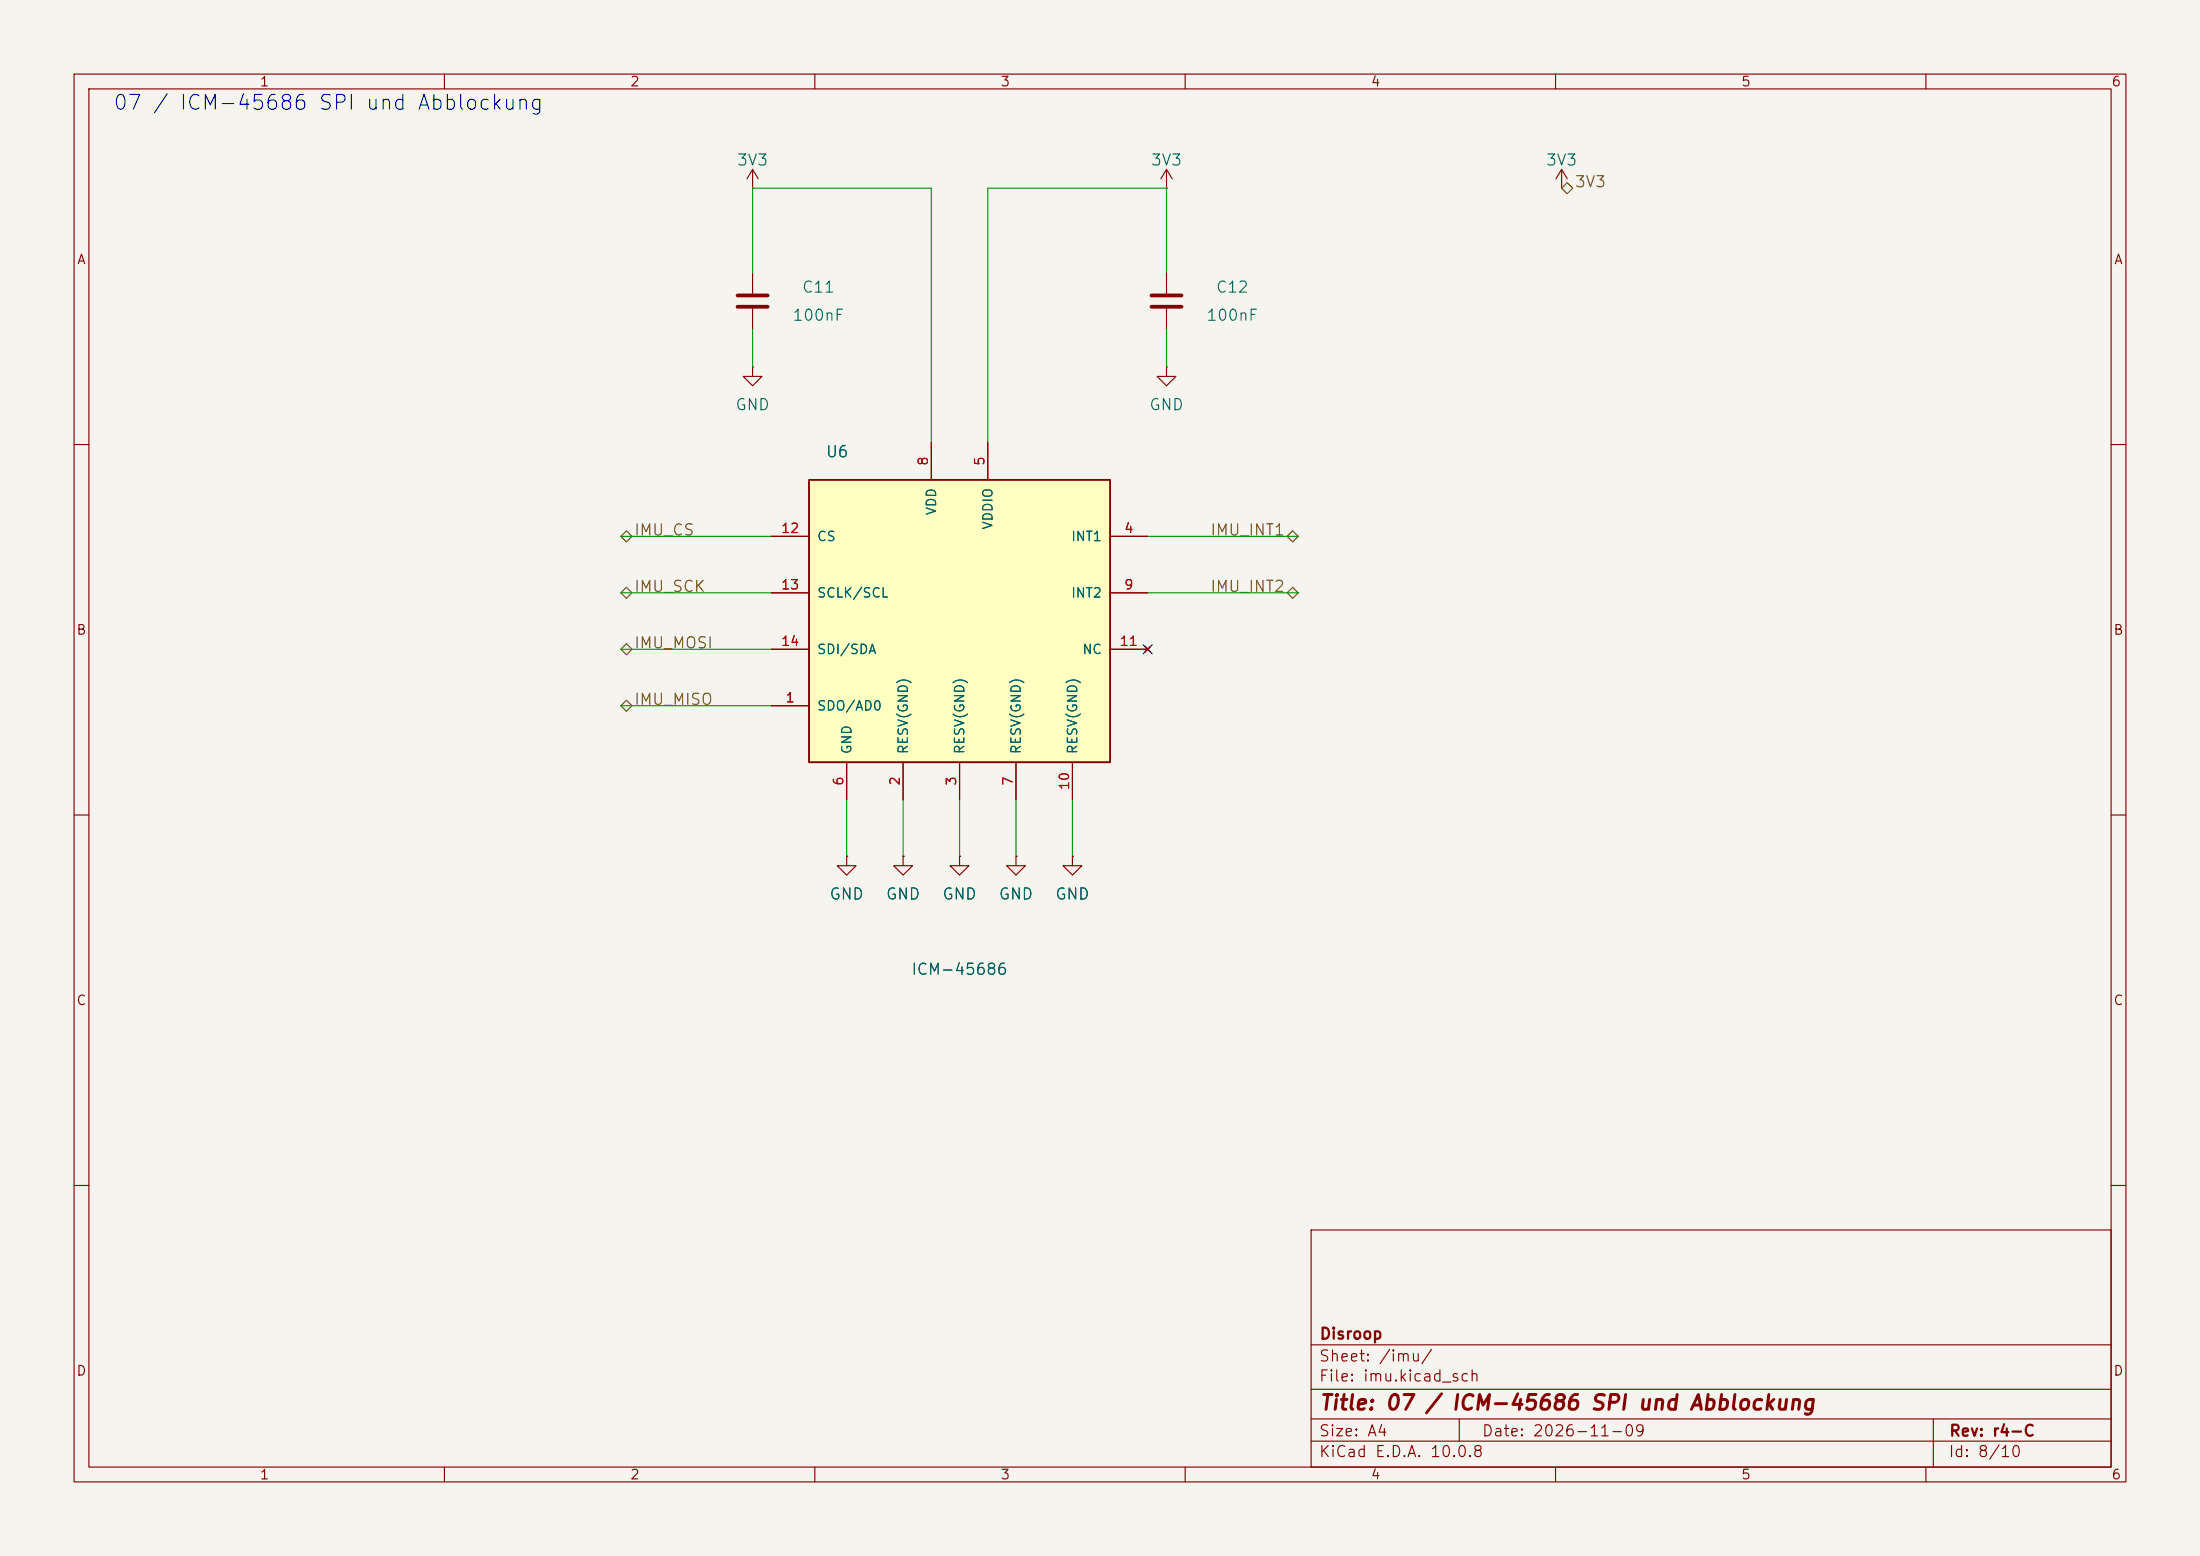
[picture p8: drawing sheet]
<svg xmlns="http://www.w3.org/2000/svg" width="297mm" height="210mm" viewBox="0 0 297 210" stroke-linecap="round" stroke-linejoin="round" font-family="sans-serif">
<path d="M0 0h297v210h-297z" fill="#f5f4ef" stroke="#f5f4ef" stroke-width=".14"/>
<g fill="none" stroke="#840000" stroke-width=".15">
<path d="M10 10h277v190h-277zM12 12h273v186h-273zM60 10v2M110 10v2M160 10v2M210 10v2M260 10v2M101.6 25.4h.1M101.6 22.9l-.8 1.2M101.6 22.9l.8 1.2M101.6 22.9v2.5M101.6 36.8v2.8"/>
<path d="M157.5 25.4h.1M157.5 22.9l-.8 1.2M157.5 22.9l.7 1.2M157.5 22.9v2.5M157.5 36.8v2.8M210.8 25.4h.1M210.8 22.9l-.7 1.2M210.8 22.9l.8 1.2M210.8 22.9v2.5M101.6 49.5v1.3h1.3l-1.3 1.3-1.3-1.3h1.3M101.6 49.5h.1M101.6 41.7v2.8"/>
<path d="M157.5 49.5v1.3h1.2l-1.2 1.3-1.3-1.3h1.3M157.5 49.5h.1M157.5 41.7v2.8M10 60h2M285 60h2M10 110h2M114.3 115.6v1.2h1.3l-1.3 1.3-1.3-1.3h1.3M114.3 115.6h.1M121.9 115.6v1.2h1.3l-1.3 1.3-1.3-1.3h1.3M121.9 115.6h.1M129.5 115.6v1.2h1.3l-1.3 1.3-1.2-1.3h1.2M129.5 115.6h.1"/>
<path d="M137.2 115.6v1.2h1.2l-1.2 1.3-1.3-1.3h1.3M137.2 115.6h.1M144.8 115.6v1.2h1.2l-1.2 1.3-1.3-1.3h1.3M144.8 115.6h.1M285 110h2M10 160h2M177 166h108v32h-108zM285 160h2M60 198v2M110 198v2M160 198v2M177 194.5h108"/>
<path d="M177 191.5h108M177 187.5h108M177 181.5h108M197 191.5v3M210 198v2M260 198v2M261 191.5v6.5"/>
</g>
<path d="M99.6 39.9h4M155.4 39.9h4.1M99.6 41.4h4M155.4 41.4h4.1" fill="none" stroke="#840000" stroke-width=".51"/>
<path d="M109.2 64.8h40.7v38.1h-40.7z" fill="#ffffc2"/>
<path d="M109.2 64.8h40.7v38.1h-40.7z" fill="none" stroke="#840000" stroke-width=".25"/>
<g fill="none" stroke="#840000" stroke-width=".15">
<path d="M125.7 59.7v5.1M133.3 59.7v5.1M104.1 72.4h5.1M149.9 72.4h5M104.1 95.3h5.1M104.1 80h5.1M104.1 87.6h5.1M149.9 80h5M149.9 87.6h5M154.6 87.2l.7 .8M155.3 87.2l-.7 .8M114.3 115.6h.1"/>
<path d="M114.3 102.9v5.1M121.9 115.6h.1M121.9 102.9v5.1M129.5 115.6h.1M129.5 102.9v5.1M137.2 115.6h.1M137.2 102.9v5.1M144.8 115.6h.1M144.8 102.9v5.1"/>
</g>
<path d="M210.8 25.4l.8-.7 .7 .7-.7 .8zM83.8 72.4l.8-.8 .7 .8-.7 .7zM173.8 72.4l.7-.8 .8 .8-.8 .7zM83.8 80l.8-.7 .7 .7-.7 .8zM83.8 95.3l.8-.8 .7 .8-.7 .7zM83.8 87.6l.8-.7 .7 .7-.7 .8zM173.8 80l.7-.7 .8 .7-.8 .8z" fill="none" stroke="#725600" stroke-width=".15"/>
<g fill="none" stroke="#009600" stroke-width=".15">
<path d="M101.6 36.8v-11.4h24.1v34.3M157.5 36.8v-11.4h-24.2v34.3M101.6 44.5v5M157.5 44.5v5M83.8 72.4h20.3M154.9 72.4h20.4M83.8 80h20.3M83.8 95.3h20.3M83.8 87.6h20.3M154.9 80h20.4M114.3 108v7.6M121.9 108v7.6"/>
<path d="M129.5 108v7.6M137.2 108v7.6M144.8 108v7.6"/>
</g>
<path d="M154.3 87l1.2 1.2M155.5 87l-1.2 1.2" fill="none" stroke="#000084" stroke-width=".15"/>
<text font-size="2" fill="#0000c2" x="15.1" y="15.3">07 / ICM-45686 SPI und Abblockung</text>
<text font-size="2" fill="#840000" x="178" y="190.8">Title: 07 / ICM-45686 SPI und Abblockung</text>
<g font-size="1.5" fill="#006464">
<text x="99.4" y="22.7">3V3</text>
<text x="155.3" y="22.7">3V3</text>
<text x="208.6" y="22.7">3V3</text>
<text x="108.2" y="39.9">C11</text>
<text x="164" y="39.9">C12</text>
<text x="106.9" y="43.7">100nF</text>
<text x="162.8" y="43.7">100nF</text>
<text x="99.2" y="55.7">GND</text>
<text x="155" y="55.7">GND</text>
<text x="111.4" y="62.1">U6</text>
<text x="111.9" y="121.8">GND</text>
<text x="119.5" y="121.8">GND</text>
<text x="127.1" y="121.8">GND</text>
<text x="134.7" y="121.8">GND</text>
<text x="142.3" y="121.8">GND</text>
<text x="122.9" y="131.9">ICM-45686</text>
</g>
<g font-size="1.5" fill="#725600">
<text x="212.5" y="25.7">3V3</text>
<text x="85.5" y="72.7">IMU_CS</text>
<text x="163.3" y="72.7">IMU_INT1</text>
<text x="85.5" y="80.3">IMU_SCK</text>
<text x="163.3" y="80.3">IMU_INT2</text>
<text x="85.5" y="87.9">IMU_MOSI</text>
<text x="85.5" y="95.5">IMU_MISO</text>
</g>
<g font-size="1.5" fill="#840000">
<text x="178" y="184.1">Sheet: /imu/</text>
<text x="178" y="181.1">Disroop</text>
<text x="178" y="186.8">File: imu.kicad_sch</text>
<text x="178" y="197">KiCad E.D.A. 10.0.8</text>
<text x="178" y="194.2">Size: A4</text>
<text x="200" y="194.2">Date: 2026-11-09</text>
<text x="263" y="197">Id: 8/10</text>
<text x="263" y="194.2">Rev: r4-C</text>
</g>
<g font-size="1.3" fill="#840000">
<text x="35" y="12">1</text>
<text x="85" y="12">2</text>
<text x="135" y="12">3</text>
<text x="185" y="12">4</text>
<text x="235" y="12">5</text>
<text x="285" y="12">6</text>
<text x="10.3" y="36">A</text>
<text x="285.3" y="36">A</text>
<text x="10.2" y="86">B</text>
<text x="285.2" y="86">B</text>
<text x="10.2" y="136">C</text>
<text x="285.2" y="136">C</text>
<text x="10.2" y="186">D</text>
<text x="285.2" y="186">D</text>
<text x="35" y="200">1</text>
<text x="85" y="200">2</text>
<text x="135" y="200">3</text>
<text x="185" y="200">4</text>
<text x="235" y="200">5</text>
<text x="285" y="200">6</text>
</g>
<g font-size="1.3" fill="#a90000">
<text x="125.6" y="63" transform="rotate(-90 125.6 63)">8</text>
<text x="133.2" y="63" transform="rotate(-90 133.2 63)">5</text>
<text x="105.3" y="72.3">12</text>
<text x="151.7" y="72.3">4</text>
<text x="105.3" y="79.9">13</text>
<text x="151.7" y="79.9">9</text>
<text x="105.3" y="87.5">14</text>
<text x="151.1" y="87.5">11</text>
<text x="105.9" y="95.1">1</text>
<text x="114.2" y="106.1" transform="rotate(-90 114.2 106.1)">6</text>
<text x="121.8" y="106.1" transform="rotate(-90 121.8 106.1)">2</text>
<text x="129.4" y="106.1" transform="rotate(-90 129.4 106.1)">3</text>
<text x="137" y="106.1" transform="rotate(-90 137 106.1)">7</text>
<text x="144.6" y="106.7" transform="rotate(-90 144.6 106.7)">10</text>
</g>
<g font-size="1.3" fill="#006464">
<text x="126.7" y="69.6" transform="rotate(-90 126.7 69.6)">VDD</text>
<text x="134.3" y="71.6" transform="rotate(-90 134.3 71.6)">VDDIO</text>
<text x="110.2" y="73.4">CS</text>
<text x="144.5" y="73.4">INT1</text>
<text x="110.2" y="81">SCLK/SCL</text>
<text x="144.5" y="81">INT2</text>
<text x="110.2" y="88.6">SDI/SDA</text>
<text x="146" y="88.6">NC</text>
<text x="110.2" y="96.2">SDO/AD0</text>
<text x="115.3" y="101.9" transform="rotate(-90 115.3 101.9)">GND</text>
<text x="122.9" y="101.9" transform="rotate(-90 122.9 101.9)">RESV(GND)</text>
<text x="130.5" y="101.9" transform="rotate(-90 130.5 101.9)">RESV(GND)</text>
<text x="138.1" y="101.9" transform="rotate(-90 138.1 101.9)">RESV(GND)</text>
<text x="145.7" y="101.9" transform="rotate(-90 145.7 101.9)">RESV(GND)</text>
</g>
</svg>
